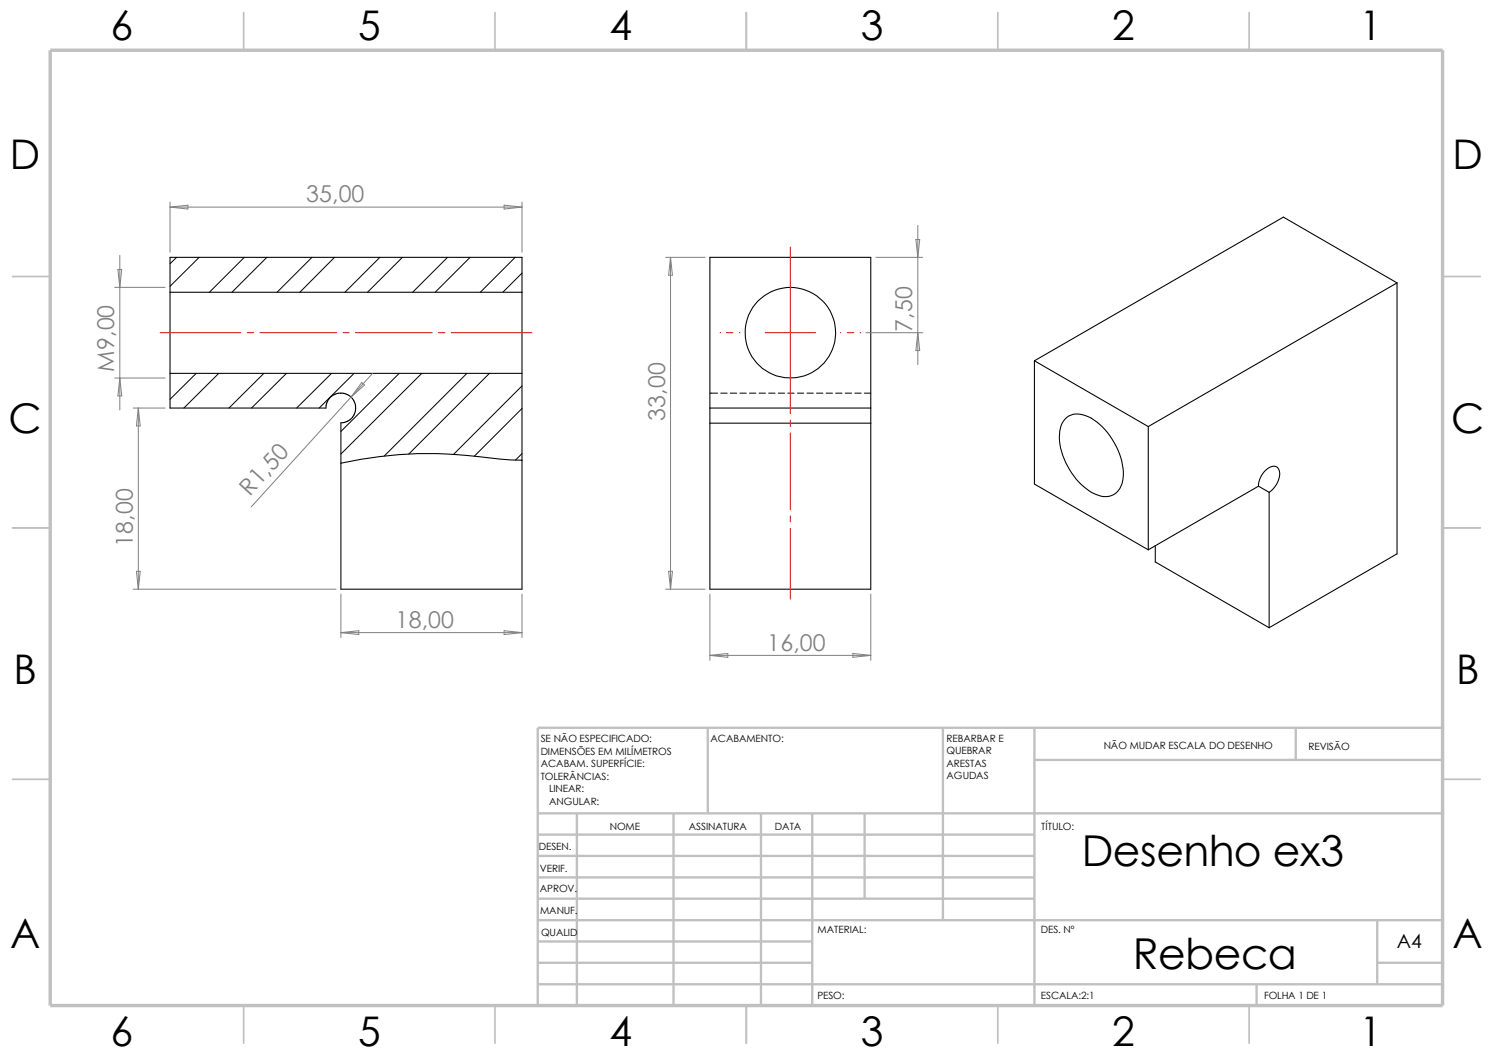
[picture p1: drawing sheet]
<svg xmlns="http://www.w3.org/2000/svg" width="297mm" height="210mm" viewBox="0 0 297 210" stroke-linecap="round" stroke-linejoin="round" font-family="sans-serif">
<g fill="none" stroke="#c0c0c0" stroke-width=".34">
<path d="M48.5 2.5v7.5M98.5 2.5v7.5M148.5 2.5v7.5M198.5 2.5v7.5M248.5 2.5v7.5M2.5 55h7.5M287 55h7.5M2.5 105h7.5M287 105h7.5M2.5 155h7.5M287 155h7.5M48.5 200v7.5"/>
<path d="M98.5 200v7.5M148.5 200v7.5M198.5 200v7.5M248.5 200v7.5"/>
</g>
<g fill="none" stroke="#c0c0c0" stroke-width=".47">
<path d="M140.8 144.7v17.1M187.6 144.7v38.3M205.8 144.7v55.3M205.8 151.1h81.2M257.8 144.7v6.4M287 144.7h-180v55.3M107 178.7h98.8M107 174.5h98.8M107 170.2h98.8M107 166h98.8M107 161.8h180M114.8 161.8v38.2"/>
<path d="M134 161.8v38.2M151.4 161.8v38.2M161.6 161.8v38.2M172 161.8v16.9M107 191.5h54.6M107 187.2h54.6M107 183h180M107 195.7h180M250 195.7v4.3M274 191.5h13M274 183v12.7"/>
</g>
<path d="M10 10h277v190h-277z" fill="none" stroke="#c0c0c0" stroke-width=".68" stroke-linecap="butt"/>
<g fill="none" stroke="#000" stroke-width=".2">
<path d="M35.1 51.2l-1.3 1.3M39.6 51.2l-5.8 5.7M48.6 51.2l-6.9 6.9M53.1 51.2l-7 6.9M62.1 51.2l-7 6.9M66.5 51.2l-6.9 6.9M75.6 51.2l-7 6.9M80.1 51.2l-7 6.9M89 51.2l-6.9 6.9M93.5 51.2l-6.9 6.9M102.5 51.2l-7 6.9M103.8 54.3l-3.8 3.8"/>
<path d="M39 74.3l-5.2 5.1M43.5 74.3l-6.9 6.9M52.5 74.3l-6.9 6.9M57 74.3l-7 6.9M66 74.3l-7 6.9M70.4 74.3l-6.9 6.9M79.4 74.3l-11.6 11.5M83.9 74.3l-16.1 16M92.9 74.3l-16.4 16.4M97.4 74.3l-16.1 16M103.8 76.8l-13.6 13.6M141.2 78.2h1.5"/>
<path d="M143.4 78.2h1.3M145.3 78.2h1.3M147.2 78.2h1.3M149.1 78.2h1.3M151 78.2h1.3M152.9 78.2h1.3M154.8 78.2h1.3M156.7 78.2h1.3M158.6 78.2h1.3M160.5 78.2h1.3M162.4 78.2h1.3M164.3 78.2h1.3"/>
<path d="M166.2 78.2h1.3M168.1 78.2h1.3M170.1 78.2h1.2M172 78.2h1.2M103.8 90.2l-1.3 1.3M103.8 81.2l-9.4 9.5"/>
</g>
<g fill="none" stroke="#000" stroke-width=".21">
<path d="M33.8 58.1v-6.9h70v6.9M33.8 58.1h70M33.8 58.1v16.2M103.8 58.1v16.2M277.9 56.3l-49.5 28.5M277.9 56.3v53.9l-25.4 14.6M277.9 56.3l-22.6-13.1-49.5 28.6M33.8 74.3v6.9h31.1v-.8l.5-1.1 1-.8 1.4-.4 1.4 .4 .9 .8 .5 .8 .2 1.1-.4 1.3-.8 1-.7 .4-1.1 .2M33.8 74.3h70M103.8 74.3v42.9h-36v-33M205.8 71.8v24.5l22.6 13M205.8 71.8l22.6 13"/>
<path d="M103.8 91.5h-2.1a149.4 149.4 0 0 0-18.6-1.3 86.5 86.5 0 0 0-15.3 1.9M141.2 84.2v33h32v-33M141.2 81.2v-30h32v30M141.2 81.2h32M141.2 84.2h32M141.2 81.2v3M173.2 81.2v3M211.8 83.4a3.5 3.5 0 0 1 4.2-.7 13.2 13.2 0 0 1 7.3 9.6 5.8 5.8 0 0 1-1.4 5.9 4.1 4.1 0 0 1-4.5-.2 13.9 13.9 0 0 1-6.6-11.6l.3-1.7zM228.4 84.8v24.5M250.4 96.7l-22 12.6M250.4 96.7l2.1 1.2M250.4 96.7a4.1 4.1 0 0 1 3-4 1.55 1.55 0 0 1 1.1 2.3 5.1 5.1 0 0 1-2 2.9"/>
<path d="M252.5 97.9v26.9M229.8 108.5v3.3l22.7 13"/>
<circle cx="157.2" cy="66.2" r="9"/>
</g>
<g fill="none" stroke="#f00" stroke-width=".2">
<path d="M157.2 49.1v33.2M31.8 66.2h16.1M49.1 66.2h1.3M51.7 66.2h15.2M68.2 66.2h1.3M70.7 66.2h15.3M87.2 66.2h1.3M89.8 66.2h16M143.2 66.2h.1M144.6 66.2h1.2M147.1 66.2h.1M152.2 66.2h10"/>
<path d="M167.2 66.2h.1M168.6 66.2h1.2M171.1 66.2h.1M157.2 83.5v1.3M157.2 86.1v15.2M157.2 102.6v1.2M157.2 105.1v14.1"/>
</g>
<g fill="none" stroke="#808080" stroke-width=".2">
<path d="M22.8 57.1h10.1M23.5 53.6h.7l-.4 3.5zM23.8 50.8v30.7M33.8 41.2l3.6-.4v.8zM33.8 41.2h70M33.8 40.2v10M100.3 40.8l3.5 .4-3.5 .4zM103.8 40.2v10M132.4 51.2h7.9M133.4 51.2v66M133.4 51.2l.4 3.5h-.8zM174.2 51.2h9.4"/>
<path d="M182.2 47.6h.8l-.4 3.6zM182.6 44.8v27.7M22.8 75.2h10.1M23.8 75.2l.4 3.5h-.7zM72 76.1l.5 .5-2.7 2.4zM74.1 74.3l-24.1 26.5M172.3 66.2h11.3M182.6 66.2l.4 3.5h-.8zM26.5 81.2h6.4M27.5 81.2l.4 3.5h-.8zM27.5 81.2v36M26.5 117.2h40.3"/>
<path d="M27.1 113.6h.8l-.4 3.6zM67.8 118.2v8.6M103.8 118.2v8.6M132.4 117.2h7.9M133 113.6h.8l-.4 3.6zM141.2 118.2v13.1M173.2 118.2v13.1M67.8 125.8l3.6-.4v.8zM67.8 125.8h36M100.3 125.4l3.5 .4-3.5 .4zM141.2 130.3h32M141.2 130.3l3.6-.3v.7z"/>
<path d="M169.7 130l3.5 .3-3.5 .4z"/>
</g>
<g font-size="8.5">
<text x="215.2" y="172.3">Desenho ex3</text>
<text x="225.4" y="192.7">Rebeca</text>
</g>
<g font-size="8.1">
<text x="22" y="8">6</text>
<text x="71.2" y="8">5</text>
<text x="121.2" y="8">4</text>
<text x="171.2" y="8">3</text>
<text x="221.2" y="8">2</text>
<text x="270.5" y="8">1</text>
<text x="1.9" y="33.6">D</text>
<text x="288.9" y="33.6">D</text>
<text x="1.7" y="86.1">C</text>
<text x="288.7" y="86.1">C</text>
<text x="2.7" y="136.1">B</text>
<text x="289.7" y="136.1">B</text>
<text x="2" y="188.6">A</text>
<text x="289" y="188.6">A</text>
<text x="22" y="207.9">6</text>
<text x="71.2" y="207.9">5</text>
<text x="121.2" y="207.9">4</text>
<text x="171.2" y="207.9">3</text>
<text x="221.2" y="207.9">2</text>
<text x="270.5" y="207.9">1</text>
</g>
<g font-size="4.6" fill="#808080">
<text x="60.9" y="40.3">35,00</text>
<text x="181.5" y="66.1" transform="rotate(-90 181.5 66.1)">7,50</text>
<text x="22.7" y="73.9" transform="rotate(-90 22.7 73.9)">M9,00</text>
<text x="132.3" y="83.7" transform="rotate(-90 132.3 83.7)">33,00</text>
<text x="49.7" y="98.8" transform="rotate(-48 49.7 98.8)">R1,50</text>
<text x="26.4" y="108.7" transform="rotate(-90 26.4 108.7)">18,00</text>
<text x="78.7" y="124.9">18,00</text>
<text x="152.6" y="129.4">16,00</text>
</g>
<text font-size="3.9" x="277.9" y="188.5">A4</text>
<g font-size="2">
<text x="107.6" y="147.6">SE NÃO ESPECIFICADO:</text>
<text x="141.4" y="147.6">ACABAMENTO:</text>
<text x="188.3" y="147.5">REBARBAR E</text>
<text x="219.6" y="149">NÃO MUDAR ESCALA DO DESENHO</text>
<text x="260.3" y="149.2">REVISÃO</text>
<text x="107.6" y="155.1">TOLERÂNCIAS:</text>
<text x="107.6" y="152.6">ACABAM. SUPERFÍCIE:</text>
<text x="107.6" y="150.1">DIMENSÕES EM MILÍMETROS</text>
<text x="188.3" y="155">AGUDAS</text>
<text x="188.3" y="150">QUEBRAR</text>
<text x="188.3" y="152.5">ARESTAS</text>
<text x="109.2" y="160.1">ANGULAR:</text>
<text x="109.2" y="157.6">LINEAR:</text>
<text x="121.3" y="165.1">NOME</text>
<text x="137" y="165">ASSINATURA</text>
<text x="154.2" y="165">DATA</text>
<text x="207.1" y="165">TÍTULO:</text>
<text x="107.2" y="169.1">DESEN.</text>
<text x="107.4" y="173.4">VERIF.</text>
<text x="107.4" y="177.5">APROV.</text>
<text x="107.4" y="181.8">MANUF.</text>
<text x="162.6" y="185.5">MATERIAL:</text>
<text x="207.1" y="185.5">DES. Nº</text>
<text x="107.7" y="186.2">QUALID</text>
<text x="162.6" y="198.6">PESO:</text>
<text x="207.1" y="198.6">ESCALA:2:1</text>
<text x="251.5" y="198.6">FOLHA 1 DE 1</text>
</g>
</svg>
